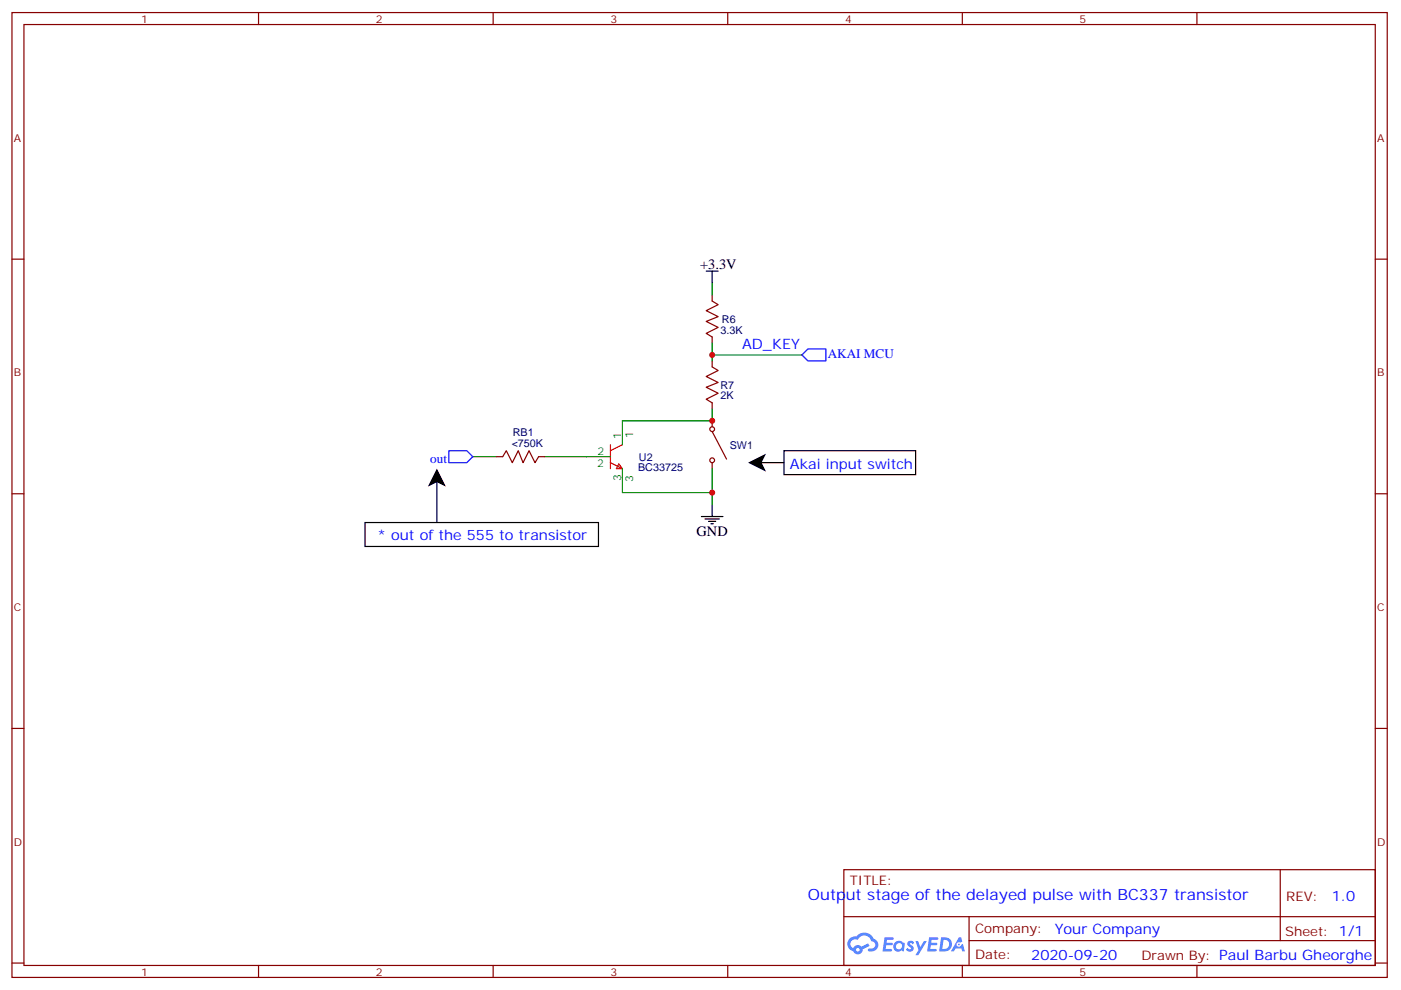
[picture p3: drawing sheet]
<svg xmlns="http://www.w3.org/2000/svg" width="413mm" height="292mm" viewBox="0 0 413 292" stroke-linecap="round" stroke-linejoin="round" font-family="sans-serif">
<g fill="none" stroke="#870000" stroke-width=".35">
<path d="M3.5 3.7h405.4v284.3h-405.4zM7.1 7.2h398.2v277.3h-398.2zM76.2 3.7v3.5M145.3 3.7v3.5M214.5 3.7v3.5M283.6 3.7v3.5M352.8 3.7v3.5M3.5 76.4h3.6M405.3 76.4h3.6M3.5 145.5h3.6M405.3 145.5h3.6M3.5 214.7h3.6"/>
<path d="M405.3 214.7h3.6M248.7 256.3h156.6v28.2h-156.6zM377.3 256.3v20.9M248.7 270.1h156.5M285.6 277.2h119.6M285.6 270.1v14.2M3.5 283.8h3.6M76.2 284.5v3.5M145.3 284.5v3.5M214.5 284.5v3.5M283.6 284.5v3.5M352.8 284.5v3.5"/>
<path d="M405.3 283.8h3.6"/>
</g>
<g fill="#5487ff">
<path d="M267.7 277.5a1.22 1.22 0 0 1 1.7 .2l-.4 .6a.47 .47 0 0 0-.3-.4 .47 .47 0 0 0-.5 .2l.1 .2a1.14 1.14 0 0 1 .8 1.8 1.14 1.14 0 0 1-1.9 0l-.2-.2 .5-.6 .7 .5a.29 .29 0 0 0 .3-.3 .29 .29 0 0 0-.2-.3 1.04 1.04 0 0 1-.6-1.7z"/>
<path d="M260.7 276.2h2.4l.3 .2-.2 .5-1.8 .1-.1 .8h1.5l.3 .4-.3 .4h-1.6l-.2 1.1h1.7l.2 .3-.2 .3-2.6 .1z"/>
<path d="M273.8 276.2h2.4l.3 .2-.1 .5-1.8 .1-.2 .8h1.6l.3 .4-.4 .4-1.6-.1-.1 1.1 1.7 .1 .2 .3-.2 .3-2.6 .1z"/>
<path d="M282.6 276.2h.7l.3 1.3-.6 .3a.69 .69 0 0 0-1 .3 .69 .69 0 0 0 .4 .9 .69 .69 0 0 0 .9-.6l.5-.2 .6 2.2h-.8l-.2-.9h-1.8l-.5 .9h-.8z"/>
<path d="M269.8 277.3h.8l.6 1.8 1.1-1.8h.9l-2.6 4.2h-.8l.9-1.5z"/>
<path d="M277.4 276.2l-.6 4.2h1.3a2.11 2.11 0 0 0 2.5-2.1 2.11 2.11 0 0 0-2.5-2.1zM278.1 277a1.39 1.39 0 0 1 1.7 1.4 1.39 1.39 0 0 1-1.8 1.2h-.3z"/>
<path d="M263.7 277.8a1.54 1.54 0 0 0-.1 2.2 1.54 1.54 0 0 0 2.2 .1l.6 .3 .3-2.3-.2-.3h-.4a1.49 1.49 0 0 0-2.4 0zM264 278.8a.94 .94 0 0 1 1.8 0 .94 .94 0 0 1-1.8 0z"/>
<path d="M250.4 276.6a2.18 2.18 0 0 0 1.1 3.7 1.44 1.44 0 0 0 1.6 .9 1.44 1.44 0 0 0 1.2-1.4l2-1.1-.5-.7-1.9 1a1.47 1.47 0 0 0-2.4 .4 1.39 1.39 0 0 1-.7-1.9 1.39 1.39 0 0 1 2-.5 2.12 2.12 0 0 1 2.2-1.3 2.12 2.12 0 0 1 1.9 1.7 1.14 1.14 0 0 1 1.1 1.4 1.14 1.14 0 0 1-1.7 .7 .43 .43 0 0 0-.5 .4 .43 .43 0 0 0 .4 .5 1.98 1.98 0 0 0 2.5-1.2 1.98 1.98 0 0 0-1.2-2.6 3.1 3.1 0 0 0-5.3-.6l-.9 .1zM252.3 279.9a.55 .55 0 0 1 1.1 0 .55 .55 0 0 1-1.1 0z"/>
<circle cx="282.6" cy="278.3" r=".26"/>
</g>
<path d="M209.9 83.4v3.6M209.9 101.1v5.3M209.9 104.6h26.5M139.3 134.6h7.1M160.5 134.6h12.4M209.9 120.5v3.5h-26.5M209.9 138.1v10.6M183.4 145.2h26.5" fill="none" stroke="#008700" stroke-width=".35"/>
<g fill="none" stroke="#870000" stroke-width=".35">
<path d="M209.9 87v1.7l1.8 1.1-3.6 1.7 3.6 1.8-3.6 1.4 3.6 1.8-3.6 1.7 1.8 1.1v1.8M209.9 106.4v1.7l1.8 1.1-3.6 1.7 3.6 1.8-3.6 1.4 3.6 1.8-3.6 1.8 1.8 1v1.8M146.4 134.6h1.8l1-1.8 1.8 3.5 1.8-3.5 1.4 3.5 1.7-3.5 1.8 3.5 1-1.7h1.8M209.9 124v1.8M209.9 136.3v1.8M209.9 127.2l4.2 8.1"/>
<circle cx="209.9" cy="126.5" r=".71"/>
<circle cx="209.9" cy="135.6" r=".71"/>
</g>
<path d="M238.1 102.8h5.3v3.6h-5.3l-1.7-1.8zM132.3 132.8h5.3l1.7 1.8-1.7 1.7h-5.3z" fill="none" stroke="#00f" stroke-width=".35"/>
<path d="M208.1 79.9h3.6M209.9 79.9v3.5M222.2 136.3h8.9M231.1 132.8h38.8v7.1h-38.8zM107.6 154h68.8v7h-68.8zM128.8 141.6v12.4M206.7 152.2h6.4M207.8 152.9h4.2M208.8 153.6h2.2M209.5 154.3h.8M209.9 148.7v3.5" fill="none" stroke="#000" stroke-width=".35"/>
<path d="M128.8 138.1l2.6 5.3-2.6-1.3-2.7 1.3zM220.5 136.3l5.3-2.6-1.3 2.6 1.3 2.7z" fill="#000"/>
<path d="M179.9 131.1v7M179.9 136.3l3.5 1.8M182.4 136.7l1 1.4h-1.7zM183.4 131.1l-3.5 1.7" fill="none" stroke="#f00" stroke-width=".35"/>
<path d="M172.9 134.6h7M183.4 124v7.1M183.4 138.1v7.1" fill="none" stroke="#090" stroke-width=".35"/>
<g fill="#c00">
<circle cx="209.9" cy="104.6" r=".88"/>
<circle cx="209.9" cy="145.2" r=".88"/>
<circle cx="209.9" cy="124" r=".88"/>
</g>
<text font-size="4.6" fill="#00f" x="238.1" y="265.1">Output stage of the delayed pulse with BC337 transistor</text>
<g font-size="4.2">
<text x="206.4" y="79.2">+3.3V</text>
<text x="205.3" y="157.9">GND</text>
</g>
<g font-size="4.2" fill="#00f">
<text x="218.7" y="102.8">AD_KEY</text>
<text x="232.8" y="138.1">Akai input switch</text>
<text x="111.1" y="159.3">* out of the 555 to transistor</text>
<text x="392.5" y="265.6">1.0</text>
<text x="310.9" y="275.1">Your Company</text>
<text x="304" y="282.9">2020-09-20</text>
</g>
<g font-size="3.9" fill="#00f">
<text x="243.9" y="105.4">AKAI MCU</text>
<text x="126.8" y="136.3">out</text>
</g>
<g font-size="3.9" fill="#800">
<text x="250.5" y="260.9">TITLE:</text>
<text x="379.1" y="265.6">REV:</text>
<text x="287.4" y="275.1">Company:</text>
<text x="378.7" y="275.7">Sheet: 1/1</text>
<text x="287.4" y="282.8">Date:</text>
<text x="336.4" y="282.8">Drawn By: Paul Barbu Gheorghe</text>
</g>
<g font-size="3.2" fill="#800">
<text x="41.6" y="6.7">1</text>
<text x="110.8" y="6.7">2</text>
<text x="179.9" y="6.7">3</text>
<text x="249.1" y="6.7">4</text>
<text x="318.2" y="6.7">5</text>
<text x="4.1" y="41.8">A</text>
<text x="405.9" y="41.8">A</text>
<text x="4.1" y="110.9">B</text>
<text x="405.9" y="110.9">B</text>
<text x="4.1" y="180.1">C</text>
<text x="405.9" y="180.1">C</text>
<text x="4.1" y="249.2">D</text>
<text x="405.9" y="249.2">D</text>
<text x="41.6" y="287.5">1</text>
<text x="110.8" y="287.5">2</text>
<text x="179.9" y="287.5">3</text>
<text x="249.1" y="287.5">4</text>
<text x="318.2" y="287.5">5</text>
</g>
<g font-size="3.2" fill="#000080">
<text x="212.8" y="95">R6</text>
<text x="212.4" y="98.3">3.3K</text>
<text x="212.4" y="117.7">2K</text>
<text x="212.4" y="114.6">R7</text>
<text x="150.8" y="131.8">&lt;750K</text>
<text x="151.2" y="128.6">RB1</text>
<text x="188.3" y="135.7">U2</text>
<text x="215.1" y="132.2">SW1</text>
<text x="188.1" y="138.9">BC33725</text>
</g>
<g font-size="3.2" fill="#090">
<text x="183.1" y="129.3" transform="rotate(-90 183.1 129.3)">1</text>
<text x="186.6" y="129.2" transform="rotate(-90 186.6 129.2)">1</text>
<text x="176" y="137.8">2</text>
<text x="176.1" y="134.2">2</text>
<text x="183.1" y="141.9" transform="rotate(-90 183.1 141.9)">3</text>
<text x="186.6" y="142" transform="rotate(-90 186.6 142)">3</text>
</g>
</svg>
